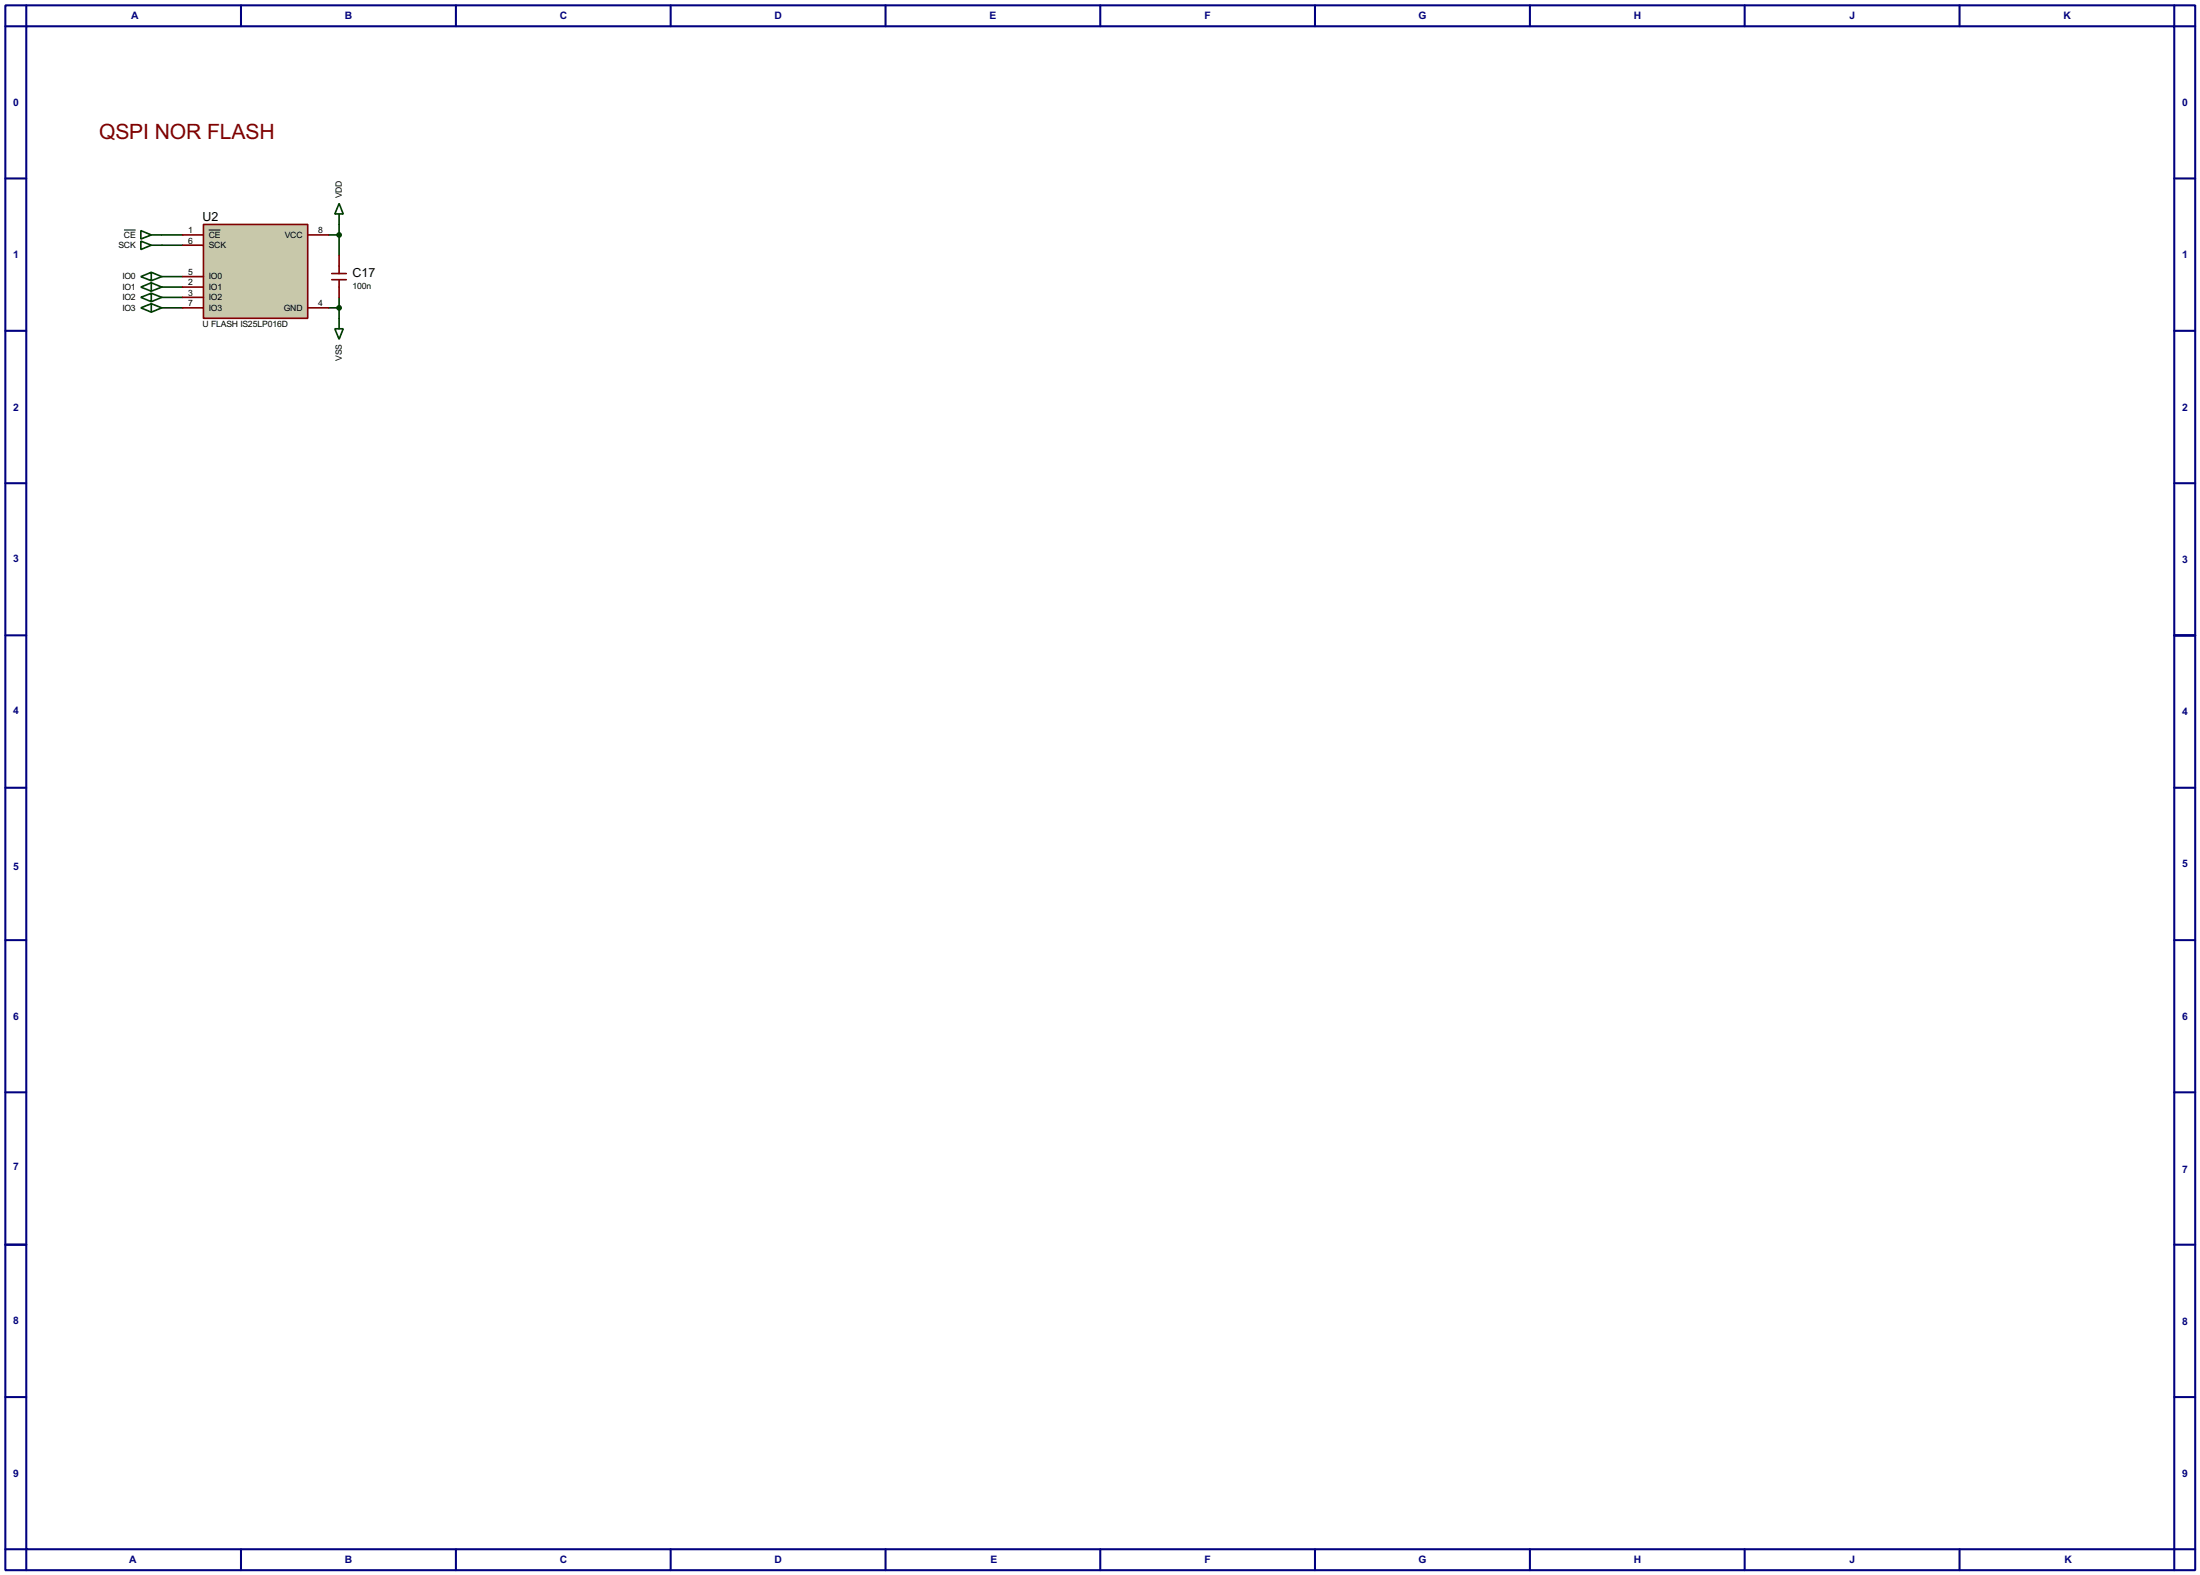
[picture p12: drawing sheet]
<svg xmlns="http://www.w3.org/2000/svg" width="536mm" height="383mm" viewBox="0 0 536 383" stroke-linecap="round" stroke-linejoin="round" font-family="sans-serif">
<g fill="none" stroke="#000080" stroke-width=".5">
<path d="M1.3 1.3h533.4v381h-533.4zM6.4 6.4h523.2v370.8h-523.2zM6.4 1.3v5.1h-5.1M58.7 1.3v5.1M111.1 1.3v5.1M163.4 1.3v5.1M215.7 1.3v5.1M268 1.3v5.1M320.3 1.3v5.1M372.7 1.3v5.1M425 1.3v5.1M477.3 1.3v5.1"/>
<path d="M529.6 1.3v5.1h5.1M1.3 43.5h5.1M529.6 43.5h5.1M1.3 80.6h5.1M529.6 80.6h5.1M1.3 117.7h5.1M529.6 117.7h5.1M1.3 154.7h5.1M529.6 154.7h5.1M1.3 191.8h5.1M529.6 191.8h5.1M1.3 228.9h5.1"/>
<path d="M529.6 228.9h5.1M1.3 266h5.1M529.6 266h5.1M1.3 303.1h5.1M529.6 303.1h5.1M1.3 340.2h5.1M529.6 340.2h5.1M1.3 377.2h5.1v5.1M58.7 377.2v5.1M111.1 377.2v5.1M163.4 377.2v5.1M215.7 377.2v5.1"/>
<path d="M268 377.2v5.1M320.3 377.2v5.1M372.7 377.2v5.1M425 377.2v5.1M477.3 377.2v5.1M534.7 377.2h-5.1v5.1"/>
</g>
<g fill="none" stroke="#004000" stroke-width=".4">
<path d="M34.3 58.7l2.6 1-2.6 1.1zM34.3 56.2l2.6 1-2.6 1zM36.9 57.2h7.6M36.9 59.7h7.6M80.1 57.2h2.5M82.6 49.6l1 2.5h-2zM82.6 52.1v10.2M34.3 69.9l2.6-1v2zM34.3 72.4l2.6-1v2.1zM34.3 75l2.6-1v2zM34.3 67.4l2.6-1.1v2.1zM36.9 68.9l2.5 1"/>
<path d="M36.9 71.4l2.5 1M36.9 74l2.5 1M36.9 66.3l2.5 1.1M39.4 67.4h5.1M39.4 69.9h5.1M39.4 72.4h5.1M39.4 75h5.1M39.4 69.9l-2.5 1M39.4 72.4l-2.5 1.1M39.4 75l-2.5 1M39.4 67.4l-2.5 1M80.1 75h2.5"/>
<path d="M82.6 72.4v7.7M81.6 80.1h2l-1 2.5z"/>
</g>
<path d="M30.2 56h2.9" fill="none" stroke="#000" stroke-width=".24"/>
<path d="M49.6 54.7h25.4v22.8h-25.4z" fill="#c8c8aa" stroke="#800000" stroke-width=".4"/>
<path d="M44.5 57.2h5.1M44.5 59.7h5.1M75 57.2h5.1M44.5 67.4h5.1M44.5 69.9h5.1M44.5 72.4h5.1M44.5 75h5.1M75 75h5.1M80.8 68.1h3.6M80.8 66.6h3.6M82.6 62.3v4.3M82.6 68.1v4.3" fill="none" stroke="#800000" stroke-width=".4"/>
<path d="M50.9 56h2.8" fill="none" stroke="#000" stroke-width=".24"/>
<g fill="#004000" stroke="#004000" stroke-width=".4">
<circle cx="82.6" cy="57.2" r=".5"/>
<circle cx="82.6" cy="75" r=".5"/>
</g>
<text font-size="5.8" fill="#800000" x="24.2" y="33.9">QSPI NOR FLASH</text>
<g font-size="3.4">
<text x="49.4" y="53.9">U2</text>
<text x="85.9" y="67.4">C17</text>
</g>
<g font-size="2.8" fill="#000080">
<text x="32" y="4.7">A</text>
<text x="84" y="4.7">B</text>
<text x="136.4" y="4.7">C</text>
<text x="188.7" y="4.7">D</text>
<text x="241.1" y="4.7">E</text>
<text x="293.4" y="4.7">F</text>
<text x="345.6" y="4.7">G</text>
<text x="397.9" y="4.7">H</text>
<text x="450.5" y="4.7">J</text>
<text x="502.6" y="4.7">K</text>
<text x="3.2" y="25.8">0</text>
<text x="531.5" y="25.8">0</text>
<text x="3.2" y="62.8">1</text>
<text x="531.5" y="62.8">1</text>
<text x="3.2" y="100">2</text>
<text x="531.5" y="100">2</text>
<text x="3.2" y="136.8">3</text>
<text x="531.5" y="137">3</text>
<text x="3.2" y="173.9">4</text>
<text x="531.5" y="174.1">4</text>
<text x="3.2" y="211.7">5</text>
<text x="531.5" y="211.2">5</text>
<text x="3.2" y="248.3">6</text>
<text x="531.5" y="248.3">6</text>
<text x="3.2" y="284.9">7</text>
<text x="531.5" y="285.6">7</text>
<text x="3.2" y="322.5">8</text>
<text x="531.5" y="322.7">8</text>
<text x="3.2" y="359.6">9</text>
<text x="531.5" y="359.6">9</text>
<text x="31.5" y="380.6">A</text>
<text x="84" y="380.6">B</text>
<text x="136.4" y="380.6">C</text>
<text x="188.7" y="380.6">D</text>
<text x="241.3" y="380.6">E</text>
<text x="293.4" y="380.6">F</text>
<text x="345.6" y="380.6">G</text>
<text x="397.9" y="380.6">H</text>
<text x="450.5" y="380.6">J</text>
<text x="502.9" y="380.6">K</text>
</g>
<g font-size="2.4">
<text x="83.3" y="48.3" transform="rotate(-90 83.3 48.3)">VDD</text>
<text x="30.2" y="57.9">CE</text>
<text x="45.9" y="56.8">1</text>
<text x="45.9" y="59.3">6</text>
<text x="50.9" y="57.9">CE</text>
<text x="69.4" y="57.9">VCC</text>
<text x="77.5" y="56.8">8</text>
<text x="28.9" y="60.4">SCK</text>
<text x="50.9" y="60.4">SCK</text>
<text x="29.8" y="70.6">IO1</text>
<text x="29.8" y="68.1">IO0</text>
<text x="45.9" y="67">5</text>
<text x="45.9" y="69.5">2</text>
<text x="45.9" y="72">3</text>
<text x="50.9" y="68.1">IO0</text>
<text x="50.9" y="70.6">IO1</text>
<text x="85.9" y="70.3">100n</text>
<text x="29.8" y="73.1">IO2</text>
<text x="29.8" y="75.6">IO3</text>
<text x="45.9" y="74.6">7</text>
<text x="50.9" y="73.1">IO2</text>
<text x="50.9" y="75.6">IO3</text>
<text x="69.1" y="75.6">GND</text>
<text x="77.5" y="74.6">4</text>
<text x="49.4" y="79.6">U FLASH IS25LP016D</text>
<text x="83.3" y="87.9" transform="rotate(-90 83.3 87.9)">VSS</text>
</g>
</svg>
